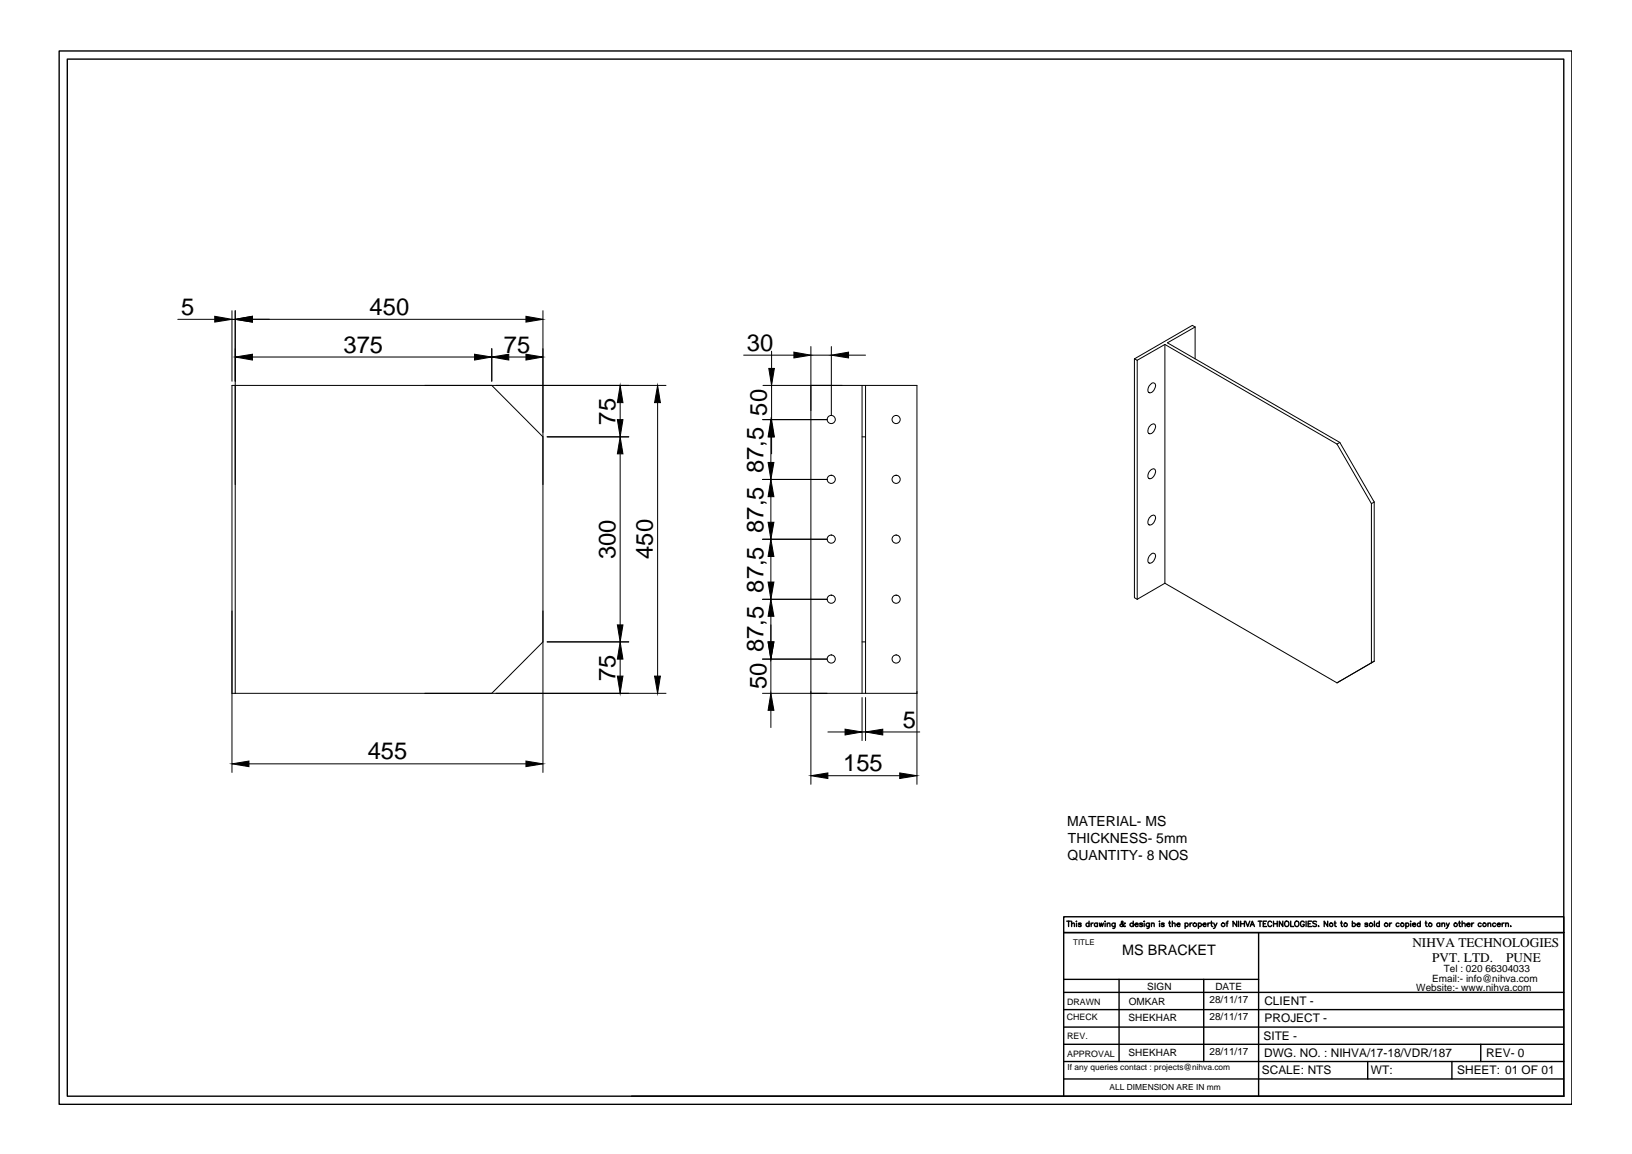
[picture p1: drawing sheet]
<svg xmlns="http://www.w3.org/2000/svg" width="297mm" height="210mm" viewBox="0 0 297 210" stroke-linecap="round" stroke-linejoin="round" font-family="sans-serif">
<!-- layer: 0 -->
<g fill="none" stroke="#000" stroke-width=".18">
<path d="M32.4 58.1h6.7M42.2 56.5v12.8M42.2 58.1h.6M42.8 56.5v69.6M45.9 58.1h49.8M98.8 56.5v84M217.5 59.5l-.5-.3-10.5 6.1M217.5 59.5l-5 2.9 31.4 18.1M217.5 59.5v5.8M45.9 64.9h40.5M89.5 70.1l9.3 9.4M89.5 63.4v5.9"/>
<path d="M92.6 64.9h3.1M99.6 79.5h14.8M112.9 73.2v3.1M119.7 73.2v49.8M121.2 70.1h-79v70.4M135.4 64.6h9.1M138.8 76.3h11.8M138.9 70.1h28v72.6M140.3 79.5v4.6M140.4 63.9v3.1M140.4 70.1v6.2M140.4 79.5v3.1"/>
<path d="M147.6 63v79.7M147.6 64.6h3.7M151.3 63v12.6M154.4 64.6h3.1M156.9 79.5h.6M156.9 70.1v56M157.5 70.1v56M206.5 65.3l.5 .2M206.5 65.3v43.4l.5 .3M207 65.5v43.5M209.2 70.1a.67 .67 0 0 1 1-.3 1.27 1.27 0 0 1-1.1 1.6 .93 .93 0 0 1 .1-1.3zM209.2 77.6a.62 .62 0 0 1 .5-.5 .62 .62 0 0 1 .6 .3 1.21 1.21 0 0 1-1.2 1.5 .93 .93 0 0 1 .1-1.3z"/>
<path d="M212 62.7l31.3 18.1M212 62.7v43.4M212 62.7l-5 2.8M112.9 82.6v31.1M138.8 87.2h11.8M138.8 98.1h11.8M140.3 90.3v4.7M209.2 94.2a.62 .62 0 0 1 .5-.5 .62 .62 0 0 1 .6 .3 1.21 1.21 0 0 1-1.2 1.5 .93 .93 0 0 1 .1-1.3zM209.2 85.8a.62 .62 0 0 1 .5-.5 .62 .62 0 0 1 .6 .3 1.21 1.21 0 0 1-1.2 1.4 .93 .93 0 0 1 .1-1.2zM243.3 80.8l6.3 10.8M243.9 80.5l-.6 .3M243.9 80.5l6.2 10.8"/>
<path d="M249.6 91.6v29l.5-.3M250.1 91.3l-.5 .3M250.1 91.3v29M98.8 116.8l-9.3 9.3M99.6 116.8h14.8M112.9 119.9v3.1M138.8 109h11.8M138.8 119.9h11.8M140.3 101.2v4.7M140.3 112.1v4.7M140.3 119.9v6.2M156.9 116.8h.6"/>
<path d="M209.2 101.1a.67 .67 0 0 1 1-.3 1.27 1.27 0 0 1-1.1 1.6 .95 .95 0 0 1 .1-1.3zM212 106.1l31.3 18.1M212 106.1l-5 2.9M42.2 126.1h79M45.3 138.9h50.4M138.8 126.1h28.1M140.3 129.2v3.1M150.7 133.1h3.1M156.9 126.9v7.8M156.9 133.1h.6M157.5 126.9v7.8M160.7 133.1h6.7"/>
<path d="M243.9 123.9l-.6 .3M250.1 120.3l-6.8 3.9M150.7 141.1h13.1"/>
<circle cx="151.3" cy="76.3" r=".74"/>
<circle cx="163.1" cy="76.3" r=".74"/>
<circle cx="151.3" cy="87.2" r=".74"/>
<circle cx="151.3" cy="98.1" r=".74"/>
<circle cx="163.1" cy="98.1" r=".74"/>
<circle cx="163.1" cy="87.2" r=".74"/>
<circle cx="151.3" cy="119.9" r=".74"/>
<circle cx="151.3" cy="109" r=".74"/>
<circle cx="163.1" cy="109" r=".74"/>
<circle cx="163.1" cy="119.9" r=".74"/>
</g>
<g fill="#000" stroke="#000" stroke-width=".18">
<path d="M39.1 57.5l3.1 .6-3.1 .5zM42.8 58.1l3.1-.6v1.1zM95.7 57.5l3.1 .6-3.1 .5zM42.8 64.9l3.1-.5v1.1zM86.4 64.4l3.1 .5-3.1 .6zM89.5 64.9l3.1-.5v1.1zM95.7 64.4l3.1 .5-3.1 .6zM112.9 70.1l.5 3.1h-1zM112.4 76.3h1l-.5 3.2zM119.7 70.1l.5 3.1h-1.1zM140.3 76.3l.6 3.2h-1.1zM140.4 76.3l.5 3.2h-1z"/>
<path d="M139.9 67h1l-.5 3.1zM144.5 64.1l3.1 .5-3.1 .5zM151.3 64.6l3.1-.5v1zM112.9 79.5l.5 3.1h-1zM139.8 84.1h1.1l-.6 3.1zM140.3 87.2l.6 3.1h-1.1zM139.8 95h1.1l-.6 3.1zM112.4 113.7h1l-.5 3.1zM112.9 116.8l.5 3.1h-1zM140.3 98.1l.6 3.1h-1.1zM139.8 105.9h1.1l-.6 3.1zM140.3 109l.6 3.1h-1.1z"/>
<path d="M139.8 116.8h1.1l-.6 3.1zM42.2 138.9l3.1-.5v1zM95.7 138.4l3.1 .5-3.1 .5zM112.4 123h1l-.5 3.1zM119.1 123h1.1l-.5 3.1zM140.3 126.1l.6 3.1h-1.1zM153.8 132.6l3.1 .5-3.1 .6zM157.5 133.1l3.2-.5v1.1zM147.6 141.1l3.1-.5v1zM163.8 140.6l3.1 .5-3.1 .5z"/>
</g>
<g fill="none" stroke="#000" stroke-width=".25">
<path d="M10.8 9.3h275.3v191.6h-275.3zM12.2 10.8h272.4v188.6h-272.4zM193.6 178.1h35.5M194.2 167.6h.6M194.5 167.6v.9M195 168.1l.3-.2h.2l.1 .6M195 167.6v.9M195.9 167.6h.1M195.9 167.9v.6M196.8 168l-.2-.1h-.3v.2l.4 .1 .1 .2-.2 .1-.3-.1M198.2 168a.31 .31 0 0 0-.4 0 .31 .31 0 0 0 0 .4 .31 .31 0 0 0 .4 0M198.2 167.6v.9"/>
<path d="M198.6 167.9v.6M199 167.9l-.4 .2M199.7 168a.31 .31 0 0 0-.4 0 .31 .31 0 0 0 0 .4 .31 .31 0 0 0 .4 0M199.7 167.9v.6M200.1 167.9l.2 .6 .2-.6 .1 .6 .2-.6M201.1 167.6h.1M201.1 167.9v.6M201.5 168.1l.3-.2h.2v.6M201.5 167.9v.6M203 167.9v.7l-.2 .2h-.3M203 168a.33 .33 0 0 0-.5 0 .33 .33 0 0 0 0 .5 .33 .33 0 0 0 .5-.1M203.7 178.1v15"/>
<path d="M204.8 168l-.1-.1a.57 .57 0 0 1-.8 .5v-.3l.5-.2v-.2l-.2-.1-.1 .1 .1 .4 .4 .4 .2-.1M206.3 168a.33 .33 0 0 0-.5 0 .33 .33 0 0 0 0 .5 .33 .33 0 0 0 .5-.1M206.3 167.6v.9M206.6 168.1h.6a.33 .33 0 0 0-.6-.1 .33 .33 0 0 0 0 .5 .33 .33 0 0 0 .6-.1M208 168l-.3-.1-.3 .1 .5 .3v.2l-.5-.1M208.2 167.6h.1M208.3 167.9v.6M209.2 167.9v.7l-.1 .2h-.3M209.2 168a.33 .33 0 0 0-.5 0 .33 .33 0 0 0 0 .5 .33 .33 0 0 0 .5-.1M209.6 168.1l.2-.2h.2l.1 .6M209.6 167.9v.6M211 167.6h.1"/>
<path d="M211 167.9v.6M211.9 168l-.2-.1-.4 .1 .6 .3v.2l-.6-.1M212.7 167.9h.3M212.9 167.6v.8l.2 .1M213.4 168.1l.2-.2h.2l.1 .6M213.4 167.6v.9M214.2 168.1h.6a.31 .31 0 0 0-.5-.1 .31 .31 0 0 0 0 .5 .31 .31 0 0 0 .5-.1M215.7 168a.31 .31 0 0 1 .5 0 .31 .31 0 0 1 0 .4 .31 .31 0 0 1-.5 0M215.7 167.9v1M216.6 167.9v.6M217 167.9h-.3l-.1 .2M218.1 168a.31 .31 0 0 1 .5 0 .31 .31 0 0 1 0 .4 .31 .31 0 0 1-.5 0"/>
<path d="M218.1 167.9v1M219 168.1h.5a.31 .31 0 0 0-.4-.1 .31 .31 0 0 0 0 .5 .31 .31 0 0 0 .4-.1M219.1 178.1v15M219.9 167.9v.6M220.2 167.9h-.2l-.1 .2M220.4 167.9h.3M220.5 167.6v.8l.2 .1M220.9 167.9l.3 .6 .3-.6M221.2 168.5l-.3 .4M223.2 167.9h.3M223.5 167.6l-.2 .1v.8M225.1 167.6v.9l-.7-.9v.9"/>
<path d="M225.4 167.6v.9M225.8 167.6v.9M225.8 168h.7M226.5 167.6v.9M226.7 167.6l.4 .9 .4-.9M227.6 168.5l.3-.9 .4 .9M227.7 168.2h.5M229 167.6h.7M229.1 169.6v29.8M229.3 167.6v.9M229.9 168h.4M230.5 167.6h-.6v.9h.6"/>
<path d="M231.5 167.8l-.1-.1a.42 .42 0 0 0-.6 .3 .42 .42 0 0 0 .6 .4l.1-.1M231.8 168h.7M231.8 167.6v.9M232.5 167.6v.9M233.5 167.6v.9l-.7-.9v.9M234.9 167.6v.9h.6M237.4 167.8l-.1-.1a.46 .46 0 0 0-.7 .3 .46 .46 0 0 0 .6 .5l.2-.2v-.2h-.2M237.7 167.6v.9M238.1 168h.4M238.7 167.6h-.6v.9h.6M239.6 167.7l-.2-.1-.5 .1 .1 .2 .5 .2 .1 .2-.2 .2-.5-.1M240 168.4h.1"/>
<path d="M241.7 167.6v.9l-.7-.9v.9M242.8 167.9h.4M243 167.6v.8l.2 .1M244 167.9h.3M244.2 167.6v.8l.2 .1M246.1 168a.31 .31 0 0 1 .5 0 .31 .31 0 0 1 0 .4 .31 .31 0 0 1-.5 0M246.1 167.6v.9M247 168.1h.5a.33 .33 0 0 0-.5-.1 .33 .33 0 0 0 0 .5 .33 .33 0 0 0 .5-.1M248.9 168l-.1-.1h-.3v.2l.3 .1 .1 .2-.1 .1-.4-.1M250.2 167.6v.9M251.1 168a.31 .31 0 0 0-.5 0 .31 .31 0 0 0 0 .4 .31 .31 0 0 0 .5 0M251.1 167.6v.9"/>
<path d="M252.9 167.9v.6M253.3 167.9l-.4 .2M254.6 168a.31 .31 0 0 0-.4 0 .31 .31 0 0 0 0 .4 .31 .31 0 0 0 .4 0M255.9 168a.31 .31 0 0 1 .4 0 .31 .31 0 0 1 0 .4 .31 .31 0 0 1-.4 0M255.9 167.9v1M256.7 167.6h.1M256.8 167.9v.6M257.1 168.1h.6a.33 .33 0 0 0-.5-.1 .33 .33 0 0 0 0 .5 .33 .33 0 0 0 .5-.1M258.5 168a.31 .31 0 0 0-.5 0 .31 .31 0 0 0 0 .4 .31 .31 0 0 0 .5 0M258.5 167.6v.9M259.4 167.9h.3M259.5 167.6v.8l.3 .1"/>
<path d="M262.1 168a.31 .31 0 0 0-.5 0 .31 .31 0 0 0 0 .4 .31 .31 0 0 0 .5 0M262.1 167.9v.6M262.4 168.1l.3-.2h.2v.6M262.4 167.9v.6M263.2 167.9l.3 .6 .3-.6M263.5 168.5l-.3 .4M265.5 167.9h.3M265.6 167.6v.8l.3 .1M266.1 168.1l.3-.2h.2l.1 .6M266.1 167.6v.9M267 168.1h.6a.32 .32 0 0 0-.5-.2 .32 .32 0 0 0-.1 .5 .32 .32 0 0 0 .4 .1l.2-.1M267.9 167.9v.6"/>
<path d="M268.2 167.9l-.3 .2M269.6 168a.31 .31 0 0 0-.5 0 .31 .31 0 0 0 0 .4 .31 .31 0 0 0 .5 0M270.8 168.1l.3-.2h.2v.6M270.8 167.9v.6M272.2 168a.31 .31 0 0 0-.4 0 .31 .31 0 0 0 0 .4 .31 .31 0 0 0 .4 0M272.5 168.1h.6a.33 .33 0 0 0-.5-.1 .33 .33 0 0 0 0 .5 .33 .33 0 0 0 .5-.1M273.4 167.9v.6M273.8 167.9l-.4 .2M274 168.1l.2-.2h.3v.6M274 167.9v.6M275 168.4h.1M114.9 199.4h169.7"/>
<path d="M193.6 199.4v-29.8h91h-91v-2.8h91v32.6M193.6 189.9h91M193.6 186.8h91M193.6 183.6h91M193.6 180.5h91M193.6 193.1h91M193.6 196.3h91M248.9 193.1v3.2M264.3 193.1v3.2M269.5 189.9v3.2"/>
<circle cx="217.5" cy="168.2" r=".32"/>
<circle cx="222.6" cy="168.2" r=".33"/>
<circle cx="234.2" cy="168" r=".46"/>
<circle cx="236" cy="168" r=".46"/>
<circle cx="242.3" cy="168.2" r=".32"/>
<circle cx="244.9" cy="168.2" r=".32"/>
<circle cx="249.5" cy="168.2" r=".32"/>
<circle cx="252.3" cy="168.2" r=".33"/>
<circle cx="255.2" cy="168.2" r=".32"/>
<circle cx="260.3" cy="168.2" r=".32"/>
<circle cx="264.9" cy="168.2" r=".32"/>
<circle cx="270.2" cy="168.2" r=".32"/>
</g>
<g font-size="4.3">
<text x="32.9" y="57.2">5</text>
<text x="67.3" y="57.2">450</text>
<text x="62.5" y="64.1">375</text>
<text x="91.7" y="64.1">75</text>
<text x="135.9" y="63.8">30</text>
<text x="112" y="77.2" transform="rotate(-90 112 77.2)">75</text>
<text x="139.6" y="75.6" transform="rotate(-90 139.6 75.6)">50</text>
<text x="139" y="86" transform="rotate(-90 139 86)">87,5</text>
<text x="112" y="101.7" transform="rotate(-90 112 101.7)">300</text>
<text x="118.8" y="101.6" transform="rotate(-90 118.8 101.6)">450</text>
<text x="139" y="96.9" transform="rotate(-90 139 96.9)">87,5</text>
<text x="139" y="107.8" transform="rotate(-90 139 107.8)">87,5</text>
<text x="139" y="118.7" transform="rotate(-90 139 118.7)">87,5</text>
<text x="112" y="123.9" transform="rotate(-90 112 123.9)">75</text>
<text x="139.5" y="125.4" transform="rotate(-90 139.5 125.4)">50</text>
<text x="164.4" y="132.3">5</text>
<text x="66.9" y="138.1">455</text>
<text x="153.5" y="140.3">155</text>
</g>
<text font-size="2.6" x="204.2" y="173.8">MS BRACKET</text>
<g font-size="2.5">
<text x="194.2" y="150.2">MATERIAL- MS</text>
<text x="194.4" y="153.2">THICKNESS- 5mm</text>
<text x="194.3" y="156.3">QUANTITY- 8 NOS</text>
</g>
<g font-size="2.4">
<text x="257.1" y="172.2">NIHVA TECHNOLOGIES</text>
<text x="260.7" y="174.9">PVT. LTD.</text>
<text x="274.2" y="174.9">PUNE</text>
</g>
<g font-size="2.2">
<text x="230.1" y="182.9">CLIENT -</text>
<text x="230.2" y="186">PROJECT -</text>
<text x="230" y="189.1">SITE -</text>
<text x="229.7" y="195.4">SCALE: NTS</text>
<text x="230.1" y="192.3">DWG. NO. : NIHVA/17-18/VDR/187</text>
<text x="249.5" y="195.4">WT:</text>
<text x="265.2" y="195.4">SHEET: 01 OF 01</text>
<text x="270.5" y="192.3">REV- 0</text>
</g>
<g font-size="1.8">
<text x="260.7" y="178.6">Email:- info@nihva.com</text>
<text x="262.8" y="176.8">Tel : 020 66304033</text>
<text x="205.4" y="185.8">SHEKHAR</text>
<text x="205.5" y="182.8">OMKAR</text>
<text x="208.8" y="180">SIGN</text>
<text x="220.1" y="182.4">28/11/17</text>
<text x="220.1" y="185.5">28/11/17</text>
<text x="221.2" y="180">DATE</text>
<text x="257.8" y="180.3">Website:- www.nihva.com</text>
<text x="220.1" y="191.9">28/11/17</text>
<text x="205.4" y="192.1">SHEKHAR</text>
</g>
<g font-size="1.6">
<text x="194.2" y="185.5">CHECK</text>
<text x="194.2" y="182.8">DRAWN</text>
<text x="194.2" y="189.1">REV.</text>
<text x="194.2" y="192.2">APPROVAL</text>
</g>
<g font-size="1.5">
<text x="194.3" y="194.7">If any queries contact : projects@nihva.com</text>
<text x="201.9" y="198.3">ALL DIMENSION ARE IN mm</text>
</g>
<text font-size="1.4" x="195.3" y="171.8">TITLE</text>
</svg>
